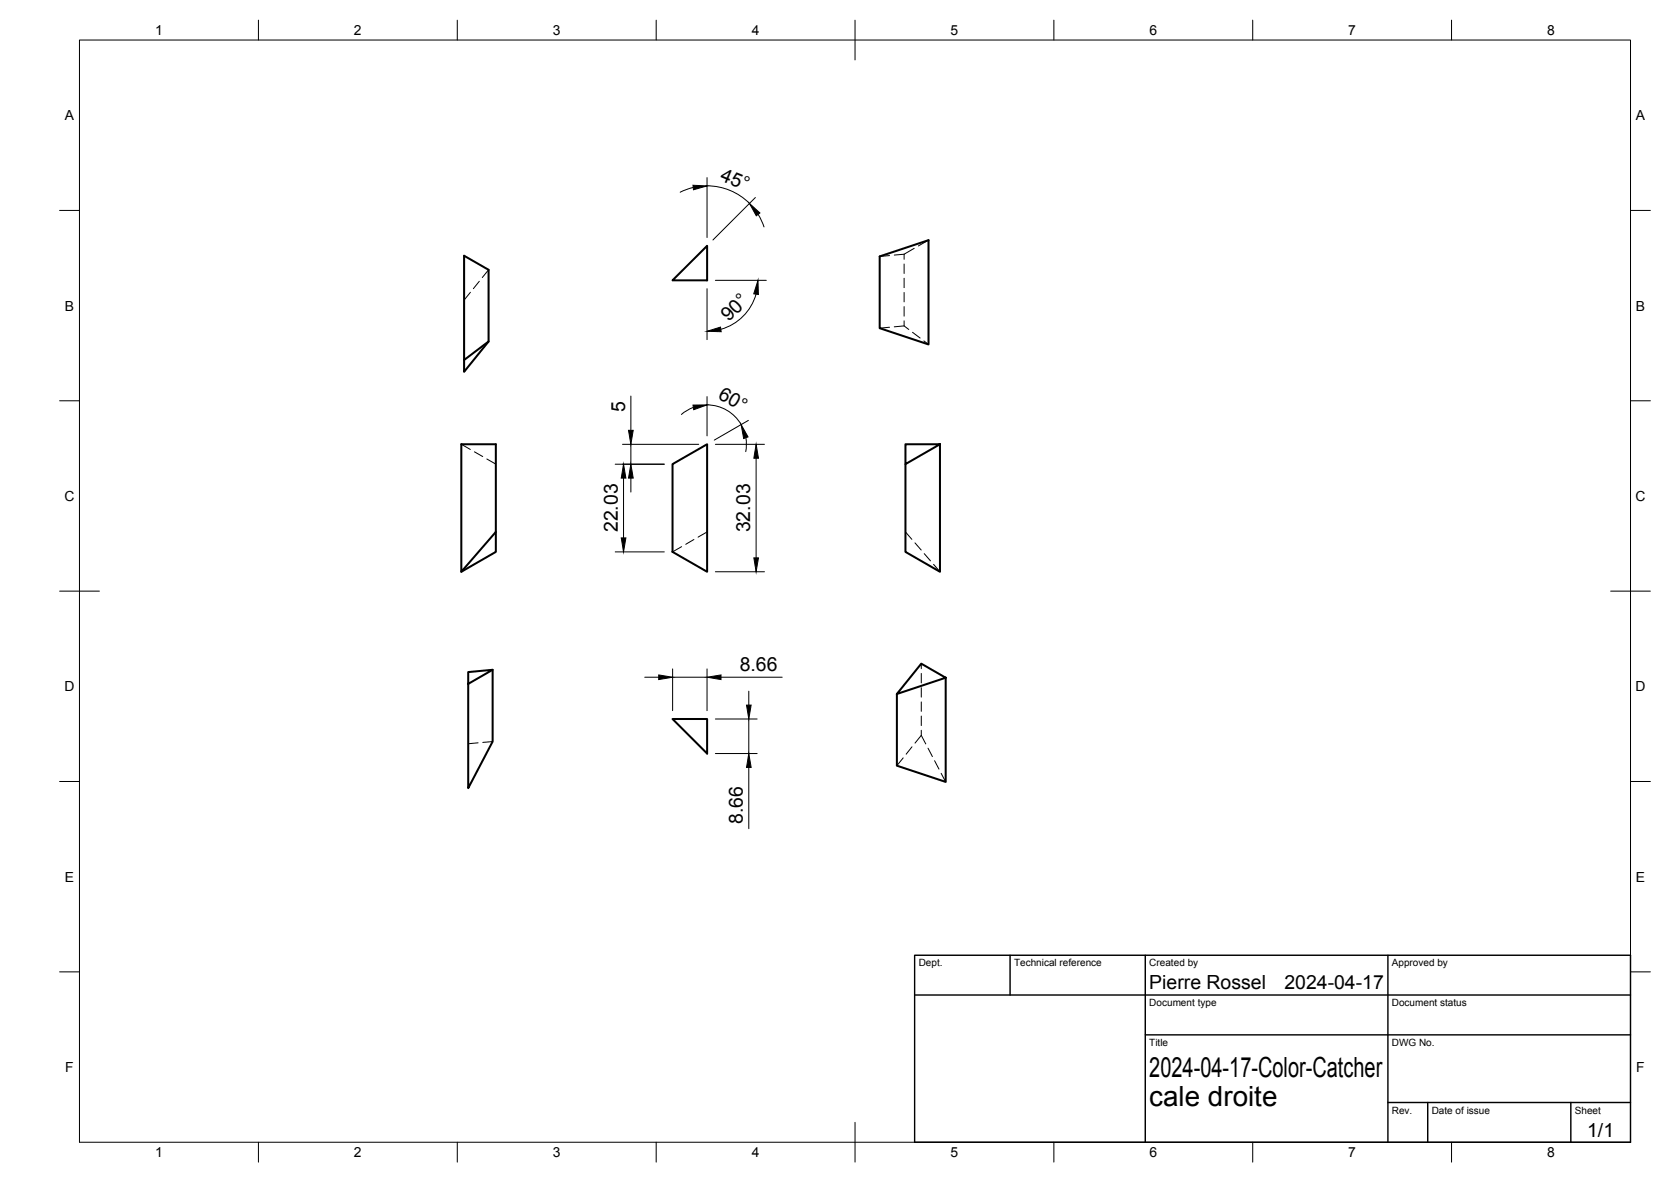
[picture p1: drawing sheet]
<svg xmlns="http://www.w3.org/2000/svg" width="420mm" height="297mm" viewBox="0 0 420 297" stroke-linecap="round" stroke-linejoin="round" font-family="sans-serif">
<!-- layer: Visible -->
<g fill="none" stroke="#000" stroke-width=".51">
<path d="M116.7 64.3l6.2 3.5v18l-6.2 4.7zM169.1 70.4l8.7-8.6v8.6zM221.2 64.4l12.3-4v26.2l-12.3-4.1zM122.9 85.8l-6.2 7.6v-2.9M116 111.6h8.7v22.1l-8.7 10zM169.1 116.6l8.7-5v32.1l-8.7-5zM227.7 111.6h8.6l-8.6 5zM236.3 111.6v32.1l-8.6-5v-22.1M124.7 133.7v5l-8.7 5M117.7 168.9l6.2-.6-6.2 3.6zM123.9 168.3v18.1l-6.2 11.7v-26.2M231.6 166.8l6.2 3.5-12.3 4.1z"/>
<path d="M237.8 170.3v26.2l-12.3-4.1v-18M169.1 180.7h8.7v8.7z"/>
</g>
<!-- layer: Hidden -->
<g fill="none" stroke="#000" stroke-width=".25">
<path d="M118.3 73.5l-1.6 1.9M120.5 70.7l-1.5 1.8M122.9 67.8l-1.6 2M223.7 64.2l-2.5 .2M227.3 63.9l-2.4 .2M227.3 63.9v1.3M227.3 66.3v2.4M227.3 69.9v2.4M227.3 73.5v2.4M227.3 77.1v2.3M229.9 62.4l-2.6 1.5M233.5 60.4l-2.6 1.4"/>
<path d="M223.7 82.2l-2.5 .3M227.3 81.9l1.2 .9M227.3 80.6v1.3M227.3 81.9l-2.4 .2M229.4 83.5l2 1.4M232.3 85.7l1.2 .9M116 111.6l2.3 1.4M119.3 113.5l2.1 1.2M122.4 115.3l2.3 1.3M171.4 137.4l-2.3 1.3M174.5 135.6l-2.1 1.2M177.8 133.7l-2.3 1.3"/>
<path d="M227.7 133.7l1.6 1.8M230.1 136.4l1.5 1.8M232.4 139.1l1.6 1.8M234.7 141.8l1.6 1.9M231.6 166.8v1.2M231.6 169.2v2.4M231.6 172.8v2.4M231.6 176.4v2.4M231.6 179.9v2.4M120.2 186.7l-2.5 .2M123.9 186.4l-2.5 .2M227.1 190.5l-1.6 1.9"/>
<path d="M229.3 187.7l-1.5 1.8M231.6 184.8l1.2 2.2M231.6 183.5v1.3M231.6 184.8l-1.5 1.9M233.3 188l1.1 2.1M235 191.2l1.1 2.1M236.6 194.3l1.2 2.2"/>
</g>
<!-- layer: BORDER -->
<g fill="none" stroke="#000" stroke-width=".25">
<path d="M20 10.1h390v276.9h-390zM65 5.1v5M115 5.1v5M165 5.1v5M215 5.1v10M265 5.1v5M315 5.1v5M365 5.1v5M15 52.9h5M410 52.9h5M15 100.7h5M410 100.7h5"/>
<path d="M15 148.6h10M405 148.6h10M15 196.4h5M410 196.4h5M15 244.2h5M410 244.2h5M65 287v5M115 287v5M165 287v5M215 282.1v9.9M265 287v5M315 287v5"/>
<path d="M365 287v5"/>
</g>
<!-- layer: TITLEBLOCK -->
<path d="M230 240.1h180v46.9h-180zM230 250h180M254 240.1v9.9M288 240.1v46.9M349 240.1v46.9M288 260.1h122M349 277.1h61M359 277.1v9.9M395 277.1v9.9" fill="none" stroke="#000" stroke-width=".36"/>
<!-- layer: FD_Dimensions -->
<g fill="none" stroke="#000" stroke-width=".25">
<path d="M174.3 47.1l-3.3 1.2M177.8 44.6v15.1M177.8 46.7a15.1 15.1 0 0 1 10.7 4.4M189.9 49.6l-10.6 10.7M190.6 53.9l1.5 3.1M177.8 72.5v12.9M179.9 70.4h12.8M190.1 73.9a12.8 12.8 0 0 1-8.8 8.9M158.6 99.5v8.6M177.8 99.7v9.8M154.7 116.7h12.3M156.5 111.7h19.2"/>
<path d="M158.6 111.7v5M174.3 102.4l-1.5 .7-1.5 1.1M177.8 101.8a9.9 9.9 0 0 1 8.6 4.9M179.9 111.7h12.3M187.5 110l.2 1.7-.2 1.8M188.2 105.6l-8.6 5M190.1 115.2v25M154.7 138.7h12.3M156.8 120.1v15.1M158.6 120.1v3.6M179.9 143.7h12.3M162.1 170.2h3.5"/>
<path d="M169.1 168.1v10.5M169.1 170.2h8.7M177.8 168.1v10.5M181.3 170.2h15.4M188.3 173.7v3.5M179.9 180.7h10.5M179.9 189.4h10.5M188.3 180.7v8.7M188.3 192.9v15.3"/>
</g>
<g fill="#000" stroke="#000" stroke-width=".25">
<path d="M174.2 46.6l3.6 .1-3.4 1zM188.4 51.1l2.7 2.4-.9 .7zM190.6 70.4l.1 3.6-1.2-.2zM177.8 83.3l3.4-1.1 .1 1.2zM158 108.1h1.2l-.6 3.6zM174.2 101.8h3.6l-3.4 1.2zM186.4 106.7l1.7 3.1-1.1 .4zM190.1 111.7l.6 3.5h-1.2zM156.8 116.7l.6 3.4h-1.2zM156.2 135.2h1.2l-.6 3.5zM158.6 116.7l.6 3.4h-1.2zM189.5 140.2h1.2l-.6 3.5z"/>
<path d="M165.6 169.6l3.5 .6-3.5 .6zM177.8 170.2l3.5-.6v1.2zM187.7 177.2h1.2l-.6 3.5zM188.3 189.4l.6 3.5h-1.2z"/>
</g>
<g font-size="7">
<text x="289" y="270.6">2024-04-17-Color-Catcher</text>
<text x="289" y="278.1">cale droite</text>
</g>
<g font-size="4.9">
<text x="180.8" y="45.2" transform="rotate(23 180.8 45.2)">45°</text>
<text x="183.2" y="81" transform="rotate(-45 183.2 81)">90°</text>
<text x="180.3" y="100" transform="rotate(30 180.3 100)">60°</text>
<text x="157.2" y="103.4" transform="rotate(-90 157.2 103.4)">5</text>
<text x="155.3" y="133.7" transform="rotate(-90 155.3 133.7)">22.03</text>
<text x="188.7" y="133.8" transform="rotate(-90 188.7 133.8)">32.03</text>
<text x="186" y="168.7">8.66</text>
<text x="186.8" y="207" transform="rotate(-90 186.8 207)">8.66</text>
<text x="289" y="248.5">Pierre Rossel</text>
<text x="323" y="248.5">2024-04-17</text>
<text x="399.1" y="285.7">1/1</text>
</g>
<g font-size="3.5">
<text x="39" y="8.8">1</text>
<text x="89" y="8.8">2</text>
<text x="139" y="8.8">3</text>
<text x="189" y="8.8">4</text>
<text x="239" y="8.8">5</text>
<text x="289" y="8.8">6</text>
<text x="339" y="8.8">7</text>
<text x="389" y="8.8">8</text>
<text x="16.3" y="30.2">A</text>
<text x="411.3" y="30.2">A</text>
<text x="16.3" y="78">B</text>
<text x="411.3" y="78">B</text>
<text x="16.2" y="125.9">C</text>
<text x="411.2" y="125.9">C</text>
<text x="16.2" y="173.7">D</text>
<text x="411.2" y="173.7">D</text>
<text x="16.3" y="221.6">E</text>
<text x="411.3" y="221.6">E</text>
<text x="16.4" y="269.4">F</text>
<text x="411.4" y="269.4">F</text>
<text x="39" y="290.8">1</text>
<text x="89" y="290.8">2</text>
<text x="139" y="290.8">3</text>
<text x="189" y="290.8">4</text>
<text x="239" y="290.8">5</text>
<text x="289" y="290.8">6</text>
<text x="339" y="290.8">7</text>
<text x="389" y="290.8">8</text>
</g>
<g font-size="2.5">
<text x="231" y="242.9">Dept.</text>
<text x="255" y="242.9">Technical reference</text>
<text x="289" y="242.9">Created by</text>
<text x="350" y="242.9">Approved by</text>
<text x="289" y="252.8">Document type</text>
<text x="350" y="252.8">Document status</text>
<text x="289" y="262.9">Title</text>
<text x="350" y="262.9">DWG No.</text>
<text x="350" y="279.9">Rev.</text>
<text x="360" y="279.9">Date of issue</text>
<text x="396" y="279.9">Sheet</text>
</g>
</svg>
